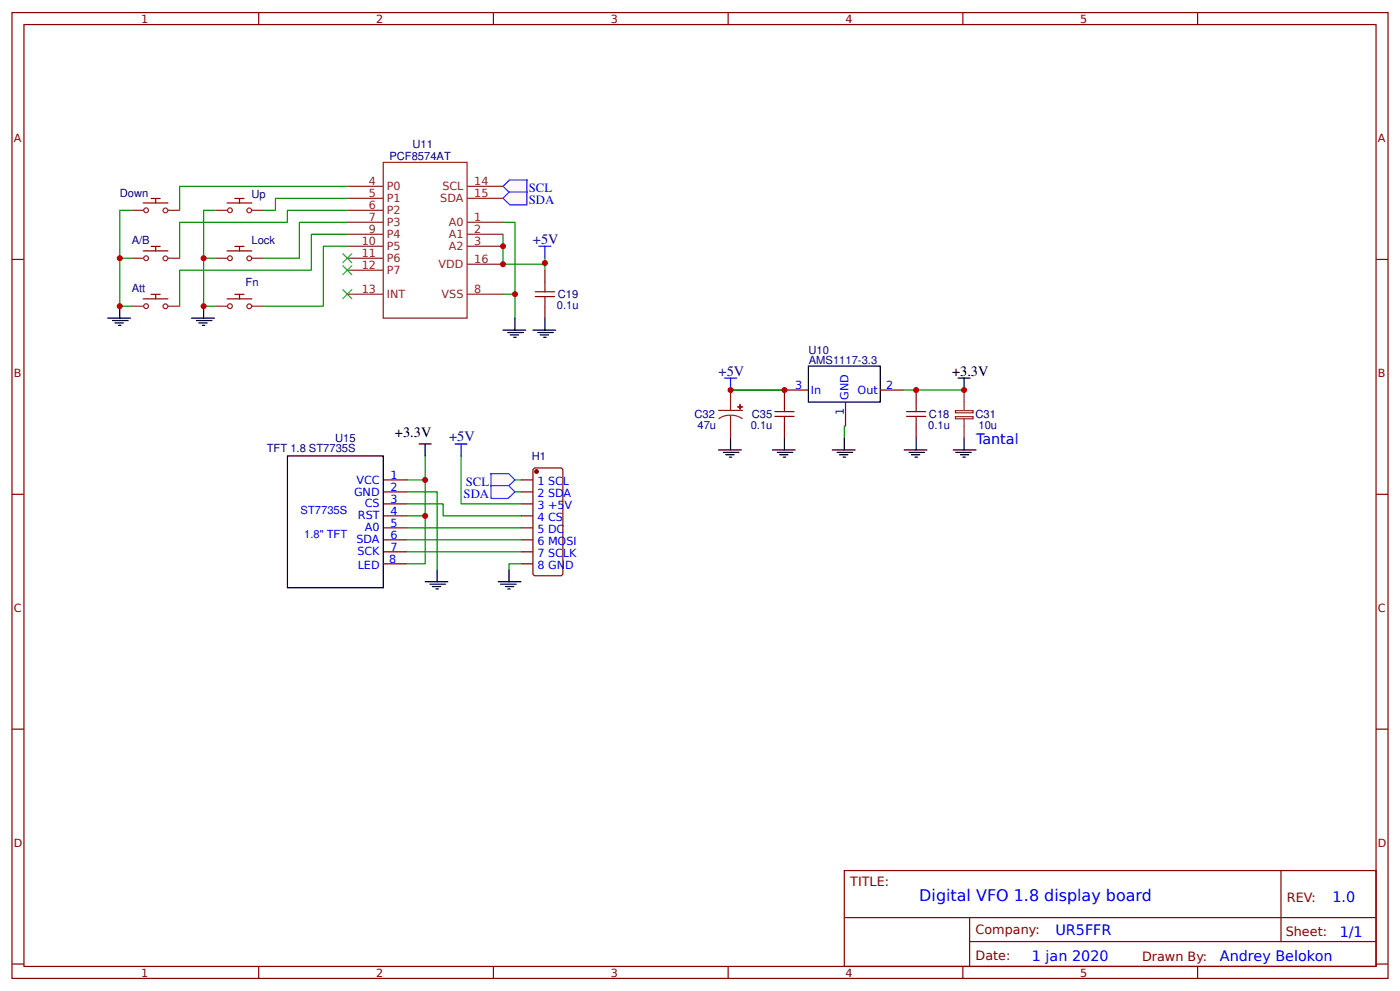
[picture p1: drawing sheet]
<svg xmlns="http://www.w3.org/2000/svg" width="309mm" height="219mm" viewBox="0 0 309 219" stroke-linecap="round" stroke-linejoin="round" font-family="sans-serif">
<g fill="none" stroke="#800" stroke-width=".26">
<path d="M2.6 2.8h304.1v213.2h-304.1zM5.3 5.4h298.7v208h-298.7zM57.1 2.8v2.6M109 2.8v2.6M160.9 2.8v2.6M212.7 2.8v2.6M264.6 2.8v2.6M2.6 57.3h2.7M120.4 59.7v2.6M304 57.3h2.7M120.4 67.6v2.6M2.6 109.1h2.7"/>
<path d="M84.7 111.3h5.3M84.7 106h5.3M84.7 116.5h5.3M84.7 113.9h5.3M84.7 108.6h5.3M84.7 119.2h5.3M304 109.1h2.7M84.7 121.8h5.3M84.7 124.5h5.3M2.6 161h2.7M304 161h2.7M186.5 192.2h117.5v21.2h-117.5z"/>
<path d="M283 192.2v15.7M2.6 212.9h2.7M57.1 213.4v2.6M109 213.4v2.6M160.9 213.4v2.6M186.6 202.6h117.3M212.7 213.4v2.6M214.2 207.9h89.7M214.2 202.6v10.6M264.6 213.4v2.6M304 212.9h2.7"/>
</g>
<g fill="none" stroke="#000" stroke-width=".26">
<path d="M111.1 72.9h5.1M112.2 73.4h3.4M112.7 74h1.9M113.5 74.5h.5M113.8 70.2v2.7M117.7 72.9h5.1M118.8 73.4h3.4M119.3 74h1.9M120.1 74.5h.5M120.4 70.2v2.7M63.5 100.7h21.2v29.1h-21.2zM93.9 128.5h5.1"/>
<path d="M95 129h3.4M95.5 129.5h1.9M96.3 130h.5M96.6 125.8v2.7M110.1 128.5h5M110.6 129h3.4M111.7 129.5h1.8M112.2 130h.5M112.4 125.8v2.7"/>
</g>
<path d="M111.1 51.7v6.6h9.3v-1.3M111.1 49.1h2.7v15.9h-2.7M120.4 58.1v1.6M113.8 65v5.2M90 111.3h7.9v2.6h17.2M90 113.9h3.9v10.6h-3.9M90 106h3.9v7.9M90 108.6h6.6v17.2M90 116.5h25.1M90 119.2h25.1M90 121.8h25.1M115.1 124.5h-2.7v1.3" fill="none" stroke="#080" stroke-width=".26"/>
<path d="M75.7 63.9l2.1 2.1zM77.8 63.9l-2.1 2.1z" fill="#000" stroke="#3c3" stroke-width=".26"/>
<path d="M118.3 65.5h4.2M118.3 64.4h4.2M120.4 62.3v2.1M120.4 65.5v2.1" fill="none" stroke="#a00000" stroke-width=".26"/>
<path d="M119.1 54.4h2.6M120.4 54.4v2.6" fill="none" stroke="#00f" stroke-width=".26"/>
<g fill="#fff7f8" stroke="#430aff" stroke-width=".26">
<path d="M111.1 41.1l1.4-1.3h4l-.1 2.8h-3.8z"/>
<path d="M111.1 43.8l1.4-1.4h4l-.1 2.8h-3.8z"/>
</g>
<g fill="none" stroke="#8d2323" stroke-width=".26">
<path d="M84.7 35.9h18.5v34.3h-18.5zM29.1 57h2.6M29.1 46.4h2.6M37 57h2.7M37 46.4h2.7M47.6 57h2.7M47.6 46.4h2.7M55.6 57h2.6M55.6 46.4h2.6M76.7 59.7h8M76.7 57h8M76.7 54.4h8"/>
<path d="M76.7 51.7h8M76.7 49.1h8M76.7 46.4h8M76.7 43.8h8M76.7 41.1h8M103.2 54.4h7.9M103.2 51.7h7.9M103.2 49.1h7.9M103.2 43.8h7.9M103.2 41.1h7.9M103.2 58.3h7.9M29.1 67.6h2.6"/>
<path d="M37 67.6h2.7M47.6 67.6h2.7M55.6 67.6h2.6M76.7 65h8M103.2 65h7.9"/>
<circle cx="32.3" cy="46.4" r=".53"/>
<circle cx="32.3" cy="57" r=".53"/>
<circle cx="36.5" cy="57.1" r=".53"/>
<circle cx="36.5" cy="46.5" r=".53"/>
<circle cx="50.8" cy="57" r=".53"/>
<circle cx="50.8" cy="46.4" r=".53"/>
<circle cx="55.1" cy="57.1" r=".53"/>
<circle cx="55.1" cy="46.5" r=".53"/>
<circle cx="32.3" cy="67.6" r=".53"/>
<circle cx="36.5" cy="67.6" r=".53"/>
<circle cx="50.8" cy="67.6" r=".53"/>
<circle cx="55.1" cy="67.6" r=".53"/>
</g>
<path d="M29.1 46.4h-2.6v10.6M29.1 57h-2.6v10.6h2.6M47.6 46.4h-2.6v10.6M47.6 57h-2.6v10.6h2.6M76.7 51.7h-7.9v8h-29.1v7.9M76.7 46.4h-13.2v2.7h-23.8v7.9M76.7 41.1h-37v5.3M76.7 43.8h-15.8v2.6h-2.7M76.7 49.1h-10.6v7.9h-7.9M76.7 54.4h-5.3v13.2h-13.2" fill="none" stroke="#080" stroke-width=".26"/>
<g fill="none" stroke="#900" stroke-width=".26">
<path d="M31.7 55.4h5.4M31.7 44.8h5.4M33.4 54.4h2M33.4 43.8h2M34.4 43.9v.9M34.4 54.4v1M50.2 55.4h5.4M50.2 44.8h5.4M51.9 54.4h2M51.9 43.8h2M52.9 43.9v.9M52.9 54.4v1"/>
<path d="M31.7 66h5.4M33.4 65h2M34.4 65v1M50.2 66h5.4M51.9 65h2M52.9 65v1"/>
</g>
<path d="M23.8 70.2h5M24.9 70.8h3.4M25.4 71.3h1.9M26.2 71.8h.5M26.5 67.6v2.6M42.3 70.2h5.1M43.4 70.8h3.4M43.9 71.3h1.9M44.7 71.8h.5M45 67.6v2.6" fill="none" stroke="#000" stroke-width=".26"/>
<g fill="#000" stroke="#3c3" stroke-width=".26">
<path d="M75.7 56l2.1 2.1zM77.8 56l-2.1 2.1z"/>
<path d="M75.7 58.6l2.1 2.1zM75.7 60.7l2.1-2.1z"/>
</g>
<g fill="#fff7f8" stroke="#430aff" stroke-width=".26">
<path d="M108.4 104.6h4l1.4 1.4-1.6 1.4h-3.7z"/>
<path d="M108.4 107.2h4l1.4 1.4-1.6 1.5h-3.7z"/>
</g>
<path d="M161.4 86.1h11.9M186.8 94.1h-.3v2.6M199.8 86.1h13.2M93.9 100.7v5.3M101.9 100.7v10.6h13.2M113.8 106h1.3M113.8 108.6h1.3" fill="none" stroke="#080" stroke-width=".26"/>
<path d="M100.5 98h2.7M101.9 98v2.7M160.1 83.5h2.6M161.4 83.5v2.6" fill="none" stroke="#00f" stroke-width=".26"/>
<g fill="none" stroke="#000" stroke-width=".26">
<path d="M92.6 98h2.6M93.9 98v2.7M158.7 99.4h5.1M159.8 99.9h3.4M161.4 96.7v2.7M170.7 99.4h5M171.7 99.9h3.5M173.3 96.7v2.7M178.6 80.8h15.9v8h-15.9zM183.9 99.4h5M184.9 99.9h3.5M186.5 96.7v2.7"/>
<path d="M199.8 99.4h5M200.8 99.9h3.5M202.4 96.7v2.7M210.6 99.4h5M211.1 99.9h3.5M211.7 83.5h2.6M213 83.5v2.6M213 96.7v2.7M160.3 100.4h1.9M161.1 100.9h.6M172.2 100.4h1.9M173 100.9h.6"/>
<path d="M185.5 100.4h1.8M186.3 100.9h.5M201.3 100.4h1.9M202.1 100.9h.6M212.2 100.4h1.8M212.7 100.9h.6"/>
</g>
<g fill="none" stroke="#800" stroke-width=".26">
<path d="M173.3 94.1v2.6M178.6 86.1h-5.3v2.7M186.8 88.8v5.3M194.5 86.1h5.3M202.4 86.1v2.7M202.4 94.1v2.6M115.1 106h2.6M115.1 108.6h2.6M115.1 111.3h2.6M115.1 113.9h2.6M115.1 116.5h2.6M115.1 119.2h2.6"/>
<path d="M118 103.4l5.8-.1 .3 .1 .3 .4v22.8l-.1 .3-.5 .2h-5.5h-.3l-.3-.5v-22.8zM115.1 121.8h2.6M115.1 124.5h2.6"/>
</g>
<path d="M171.2 91.9h4.2M171.2 90.9h4.2M173.3 88.8v2.1M173.3 91.9v2.2M200.3 91.9h4.2M200.3 90.9h4.2M202.4 88.8v2.1M202.4 91.9v2.2" fill="none" stroke="#a00000" stroke-width=".26"/>
<circle cx="118.5" cy="104.1" r=".4" fill="#800" stroke="#800" stroke-width=".26"/>
<path d="M158.7 90.6h5.3M161.4 91.7l-1.4 .2-1.3 .6M161.4 91.7l1.4 .2 1.2 .6M161.4 86.1v4.5M161.4 91.7v5M211.1 90.7h3.9v.4h-3.9zM211.1 92h3.9v.5h-3.9zM213 86.1v4.5M213 92.5v4.2" fill="none" stroke="#8d2323" stroke-width=".26"/>
<g fill="#8d2323" stroke="#8d2323" stroke-width=".26">
<path d="M163 89.8l1 .1z"/>
<path d="M163.5 89.3v1.1z"/>
</g>
<g fill="#c00">
<circle cx="93.9" cy="106" r=".66"/>
<circle cx="202.4" cy="86.1" r=".66"/>
<circle cx="173.3" cy="86.1" r=".66"/>
<circle cx="26.5" cy="67.6" r=".66"/>
<circle cx="45" cy="67.6" r=".66"/>
<circle cx="26.5" cy="57" r=".66"/>
<circle cx="45" cy="57" r=".66"/>
<circle cx="93.9" cy="113.9" r=".66"/>
<circle cx="120.4" cy="58.1" r=".66"/>
<circle cx="113.8" cy="65" r=".66"/>
<circle cx="111.1" cy="58.3" r=".66"/>
<circle cx="111.1" cy="54.4" r=".66"/>
<circle cx="161.4" cy="86.1" r=".66"/>
<circle cx="213" cy="86.1" r=".66"/>
</g>
<text font-size="3.5" fill="#00f" x="203.1" y="199">Digital VFO 1.8 display board</text>
<g font-size="3.2" fill="#000080">
<text x="117.7" y="53.8">+5V</text>
<text x="158.7" y="82.9">+5V</text>
<text x="99.2" y="97.4">+5V</text>
</g>
<g font-size="3.2">
<text x="210.3" y="82.9">+3.3V</text>
<text x="87.3" y="96.5">+3.3V</text>
</g>
<g font-size="3.2" fill="#00f">
<text x="215.6" y="98">Tantal</text>
<text x="294.4" y="199.2">1.0</text>
<text x="233.2" y="206.3">UR5FFR</text>
<text x="296" y="206.9">1/1</text>
<text x="228" y="212.2">1 jan 2020</text>
<text x="269.5" y="212.1">Andrey Belokon</text>
</g>
<g font-size="2.8" fill="#00f">
<text x="116.8" y="42.5">SCL</text>
<text x="116.8" y="45.1">SDA</text>
<text x="102.9" y="107.3">SCL</text>
<text x="102.4" y="109.9">SDA</text>
</g>
<g font-size="2.8" fill="#800">
<text x="187.9" y="195.7">TITLE:</text>
<text x="284.3" y="199.2">REV:</text>
<text x="215.5" y="206.3">Company:</text>
<text x="284.1" y="206.8">Sheet:</text>
<text x="215.5" y="212.1">Date:</text>
<text x="252.3" y="212.1">Drawn By:</text>
</g>
<g font-size="2.5" fill="#800">
<text x="31.2" y="5">1</text>
<text x="83.1" y="5">2</text>
<text x="134.9" y="5">3</text>
<text x="186.8" y="5">4</text>
<text x="238.7" y="5">5</text>
<text x="3" y="31.4">A</text>
<text x="304.4" y="31.4">A</text>
<text x="3" y="83.2">B</text>
<text x="304.4" y="83.2">B</text>
<text x="3" y="135.1">C</text>
<text x="304.4" y="135.1">C</text>
<text x="3" y="186.9">D</text>
<text x="304.4" y="186.9">D</text>
<text x="31.2" y="215.6">1</text>
<text x="83.1" y="215.6">2</text>
<text x="134.9" y="215.6">3</text>
<text x="186.8" y="215.6">4</text>
<text x="238.7" y="215.6">5</text>
</g>
<g font-size="2.5" fill="#000080">
<text x="86" y="35.3">PCF8574AT</text>
<text x="91.1" y="32.7">U11</text>
<text x="26.5" y="43.4">Down</text>
<text x="55.6" y="43.7">Up</text>
<text x="29.1" y="54">A/B</text>
<text x="55.6" y="54">Lock</text>
<text x="29.1" y="64.6">Att</text>
<text x="54.2" y="63.2">Fn</text>
<text x="123.2" y="65.8">C19</text>
<text x="123" y="68.2">0.1u</text>
<text x="178.6" y="78.1">U10</text>
<text x="178.7" y="80.4">AMS1117-3.3</text>
<text x="153.4" y="92.3">C32</text>
<text x="154.1" y="94.7">47u</text>
<text x="165.8" y="94.7">0.1u</text>
<text x="166.1" y="92.3">C35</text>
<text x="205.1" y="94.7">0.1u</text>
<text x="205.2" y="92.3">C18</text>
<text x="215.5" y="92.3">C31</text>
<text x="216.2" y="94.6">10u</text>
<text x="58.9" y="99.9">TFT 1.8 ST7735S</text>
<text x="74" y="97.5">U15</text>
<text x="117.5" y="101.6">H1</text>
</g>
<g font-size="2.5" fill="#8d2323">
<text x="81.5" y="40.9">4</text>
<text x="85.5" y="41.9">P0</text>
<text x="97.7" y="41.9">SCL</text>
<text x="104.8" y="40.9">14</text>
<text x="81.5" y="46.2">6</text>
<text x="81.5" y="43.5">5</text>
<text x="85.5" y="47.2">P2</text>
<text x="85.5" y="44.6">P1</text>
<text x="97.3" y="44.6">SDA</text>
<text x="104.8" y="43.5">15</text>
<text x="81.5" y="51.5">9</text>
<text x="81.5" y="48.8">7</text>
<text x="85.5" y="52.5">P4</text>
<text x="85.5" y="49.9">P3</text>
<text x="99.1" y="52.5">A1</text>
<text x="99.1" y="49.9">A0</text>
<text x="104.8" y="51.5">2</text>
<text x="104.8" y="48.8">1</text>
<text x="79.9" y="59.4">12</text>
<text x="79.9" y="56.8">11</text>
<text x="79.9" y="54.1">10</text>
<text x="85.5" y="57.8">P6</text>
<text x="85.5" y="55.2">P5</text>
<text x="96.9" y="59.1">VDD</text>
<text x="99.1" y="55.2">A2</text>
<text x="104.8" y="58.1">16</text>
<text x="104.8" y="54.1">3</text>
<text x="79.9" y="64.7">13</text>
<text x="85.5" y="65.7">INT</text>
<text x="85.5" y="60.5">P7</text>
<text x="97.6" y="65.7">VSS</text>
<text x="104.8" y="64.7">8</text>
</g>
<g font-size="2.5" fill="#00f">
<text x="175.7" y="85.9">3</text>
<text x="179.1" y="86.9">In</text>
<text x="187.5" y="88.2" transform="rotate(-90 187.5 88.2)">GND</text>
<text x="189.5" y="86.9">Out</text>
<text x="195.8" y="85.9">2</text>
<text x="186.4" y="91.7" transform="rotate(-90 186.4 91.7)">1</text>
<text x="78.7" y="106.8">VCC</text>
<text x="86.3" y="105.7">1</text>
<text x="118.7" y="107">1 SCL</text>
<text x="66.4" y="113.5">ST7735S</text>
<text x="78.2" y="109.4">GND</text>
<text x="80.6" y="112.1">CS</text>
<text x="86.3" y="111">3</text>
<text x="86.3" y="113.6">4</text>
<text x="86.3" y="108.3">2</text>
<text x="118.7" y="109.7">2 SDA</text>
<text x="118.7" y="112.3">3 +5V</text>
<text x="67.2" y="118.8">1.8&quot; TFT</text>
<text x="78.8" y="120">SDA</text>
<text x="79.1" y="114.7">RST</text>
<text x="80.6" y="117.3">A0</text>
<text x="86.3" y="116.3">5</text>
<text x="86.3" y="118.9">6</text>
<text x="118.7" y="115">4 CS</text>
<text x="118.7" y="117.6">5 DC</text>
<text x="79" y="122.6">SCK</text>
<text x="79" y="125.5">LED</text>
<text x="86" y="124.2">8</text>
<text x="86.3" y="121.6">7</text>
<text x="118.7" y="120.3">6 MOSI</text>
<text x="118.7" y="122.9">7 SCLK</text>
<text x="118.7" y="125.5">8 GND</text>
</g>
</svg>
